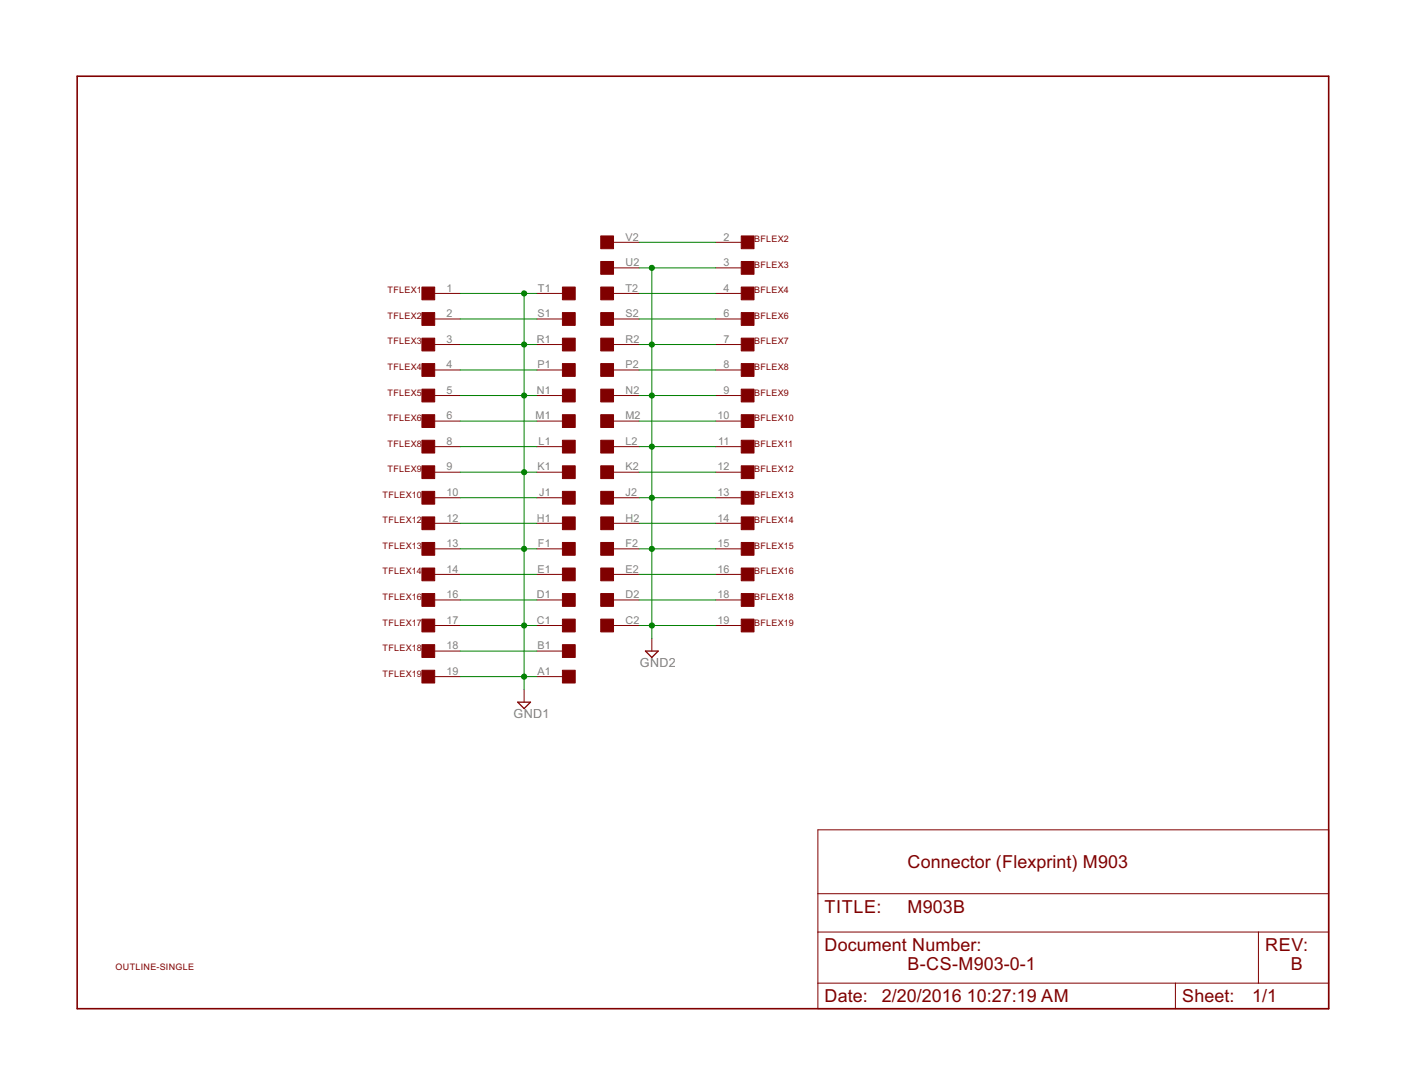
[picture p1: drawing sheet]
<svg xmlns="http://www.w3.org/2000/svg" width="279mm" height="216mm" viewBox="0 0 279 216" stroke-linecap="round" stroke-linejoin="round" font-family="sans-serif">
<path d="M15.3 15.2h248.9v185.3h-248.9z" fill="none" stroke="#800000" stroke-width=".32"/>
<g fill="none" stroke="#800000" stroke-width=".2">
<path d="M86.4 58.3h5.1M106.8 58.3h5M122 58.3h5.1M122 53.3h5.1M122 48.2h5.1M142.3 58.3h5.1M142.3 53.3h5.1M142.3 48.2h5.1M86.4 78.6h5.1M86.4 73.6h5.1M86.4 68.5h5.1M86.4 63.4h5.1"/>
<path d="M106.8 78.6h5M106.8 73.6h5M106.8 68.5h5M106.8 63.4h5M122 78.6h5.1M122 73.6h5.1M122 68.5h5.1M122 63.4h5.1M142.3 78.6h5.1M142.3 73.6h5.1M142.3 68.5h5.1M142.3 63.4h5.1"/>
<path d="M86.4 88.8h5.1M86.4 83.7h5.1M86.4 93.9h5.1M86.4 99h5.1M106.8 88.8h5M106.8 83.7h5M106.8 93.9h5M106.8 99h5M122 88.8h5.1M122 83.7h5.1M122 93.9h5.1M122 99h5.1"/>
<path d="M142.3 88.8h5.1M142.3 83.7h5.1M142.3 93.9h5.1M142.3 99h5.1M86.4 104h5.1M86.4 109.1h5.1M86.4 114.2h5.1M86.4 119.3h5.1M106.8 104h5M106.8 109.1h5M106.8 114.2h5M106.8 119.3h5"/>
<path d="M122 104h5.1M122 109.1h5.1M122 114.2h5.1M122 119.3h5.1M142.3 104h5.1M142.3 109.1h5.1M142.3 114.2h5.1M142.3 119.3h5.1M86.4 124.4h5.1M86.4 129.4h5.1M86.4 134.5h5.1M104.2 137.1v2.5"/>
<path d="M106.8 124.4h5M106.8 129.4h5M106.8 134.5h5M122 124.4h5.1M129.6 126.9v2.5M142.3 124.4h5.1M162.6 165h101.6v35.5h-101.6zM162.6 177.7h101.6M162.6 185.3h101.6M162.6 195.5h101.6M233.7 195.5v5M250.3 185.3v10.2"/>
</g>
<g fill="#800000" stroke="#800000" stroke-width=".2">
<path d="M119.5 87.5h2.5v2.6h-2.5z"/>
<path d="M119.5 82.4h2.5v2.6h-2.5z"/>
<path d="M119.5 77.4h2.5v2.5h-2.5z"/>
<path d="M119.5 72.3h2.5v2.5h-2.5z"/>
<path d="M119.5 67.2h2.5v2.6h-2.5z"/>
<path d="M119.5 62.1h2.5v2.6h-2.5z"/>
<path d="M119.5 57.1h2.5v2.5h-2.5z"/>
<path d="M119.5 92.6h2.5v2.5h-2.5z"/>
<path d="M119.5 97.7h2.5v2.5h-2.5z"/>
<path d="M119.5 102.8h2.5v2.5h-2.5z"/>
<path d="M119.5 107.8h2.5v2.6h-2.5z"/>
<path d="M119.5 112.9h2.5v2.6h-2.5z"/>
<path d="M119.5 118h2.5v2.5h-2.5z"/>
<path d="M119.5 123.1h2.5v2.5h-2.5z"/>
<path d="M119.5 52h2.5v2.5h-2.5z"/>
<path d="M119.5 46.9h2.5v2.5h-2.5z"/>
<path d="M111.8 92.6h2.6v2.5h-2.6z"/>
<path d="M111.8 87.5h2.6v2.6h-2.6z"/>
<path d="M111.8 82.4h2.6v2.6h-2.6z"/>
<path d="M111.8 77.4h2.6v2.5h-2.6z"/>
<path d="M111.8 72.3h2.6v2.5h-2.6z"/>
<path d="M111.8 67.2h2.6v2.6h-2.6z"/>
<path d="M111.8 62.1h2.6v2.6h-2.6z"/>
<path d="M111.8 57.1h2.6v2.5h-2.6z"/>
<path d="M111.8 97.7h2.6v2.5h-2.6z"/>
<path d="M111.8 102.8h2.6v2.5h-2.6z"/>
<path d="M111.8 107.8h2.6v2.6h-2.6z"/>
<path d="M111.8 112.9h2.6v2.6h-2.6z"/>
<path d="M111.8 118h2.6v2.5h-2.6z"/>
<path d="M111.8 123.1h2.6v2.5h-2.6z"/>
<path d="M111.8 128.2h2.6v2.5h-2.6z"/>
<path d="M111.8 133.2h2.6v2.6h-2.6z"/>
<path d="M147.4 46.9h2.5v2.5h-2.5z"/>
<path d="M147.4 52h2.5v2.5h-2.5z"/>
<path d="M147.4 57.1h2.5v2.5h-2.5z"/>
<path d="M147.4 62.1h2.5v2.6h-2.5z"/>
<path d="M147.4 67.2h2.5v2.6h-2.5z"/>
<path d="M147.4 72.3h2.5v2.5h-2.5z"/>
<path d="M147.4 77.4h2.5v2.5h-2.5z"/>
<path d="M147.4 82.4h2.5v2.6h-2.5z"/>
<path d="M147.4 87.5h2.5v2.6h-2.5z"/>
<path d="M147.4 92.6h2.5v2.5h-2.5z"/>
<path d="M147.4 97.7h2.5v2.5h-2.5z"/>
<path d="M147.4 102.8h2.5v2.5h-2.5z"/>
<path d="M147.4 107.8h2.5v2.6h-2.5z"/>
<path d="M147.4 112.9h2.5v2.6h-2.5z"/>
<path d="M147.4 118h2.5v2.5h-2.5z"/>
<path d="M147.4 123.1h2.5v2.5h-2.5z"/>
<path d="M83.9 57.1h2.5v2.5h-2.5z"/>
<path d="M83.9 62.1h2.5v2.6h-2.5z"/>
<path d="M83.9 67.2h2.5v2.6h-2.5z"/>
<path d="M83.9 72.3h2.5v2.5h-2.5z"/>
<path d="M83.9 77.4h2.5v2.5h-2.5z"/>
<path d="M83.9 82.4h2.5v2.6h-2.5z"/>
<path d="M83.9 87.5h2.5v2.6h-2.5z"/>
<path d="M83.9 92.6h2.5v2.5h-2.5z"/>
<path d="M83.9 97.7h2.5v2.5h-2.5z"/>
<path d="M83.9 102.8h2.5v2.5h-2.5z"/>
<path d="M83.9 107.8h2.5v2.6h-2.5z"/>
<path d="M83.9 112.9h2.5v2.6h-2.5z"/>
<path d="M83.9 118h2.5v2.5h-2.5z"/>
<path d="M83.9 123.1h2.5v2.5h-2.5z"/>
<path d="M83.9 128.2h2.5v2.5h-2.5z"/>
<path d="M83.9 133.2h2.5v2.6h-2.5z"/>
</g>
<path d="M103 139.6h2.5l-1.3 1.3zM128.4 129.4h2.5l-1.3 1.3z" fill="none" stroke="#800000" stroke-width=".25"/>
<g fill="none" stroke="#008000" stroke-width=".2">
<path d="M91.5 58.3h15.3M104.2 58.3v78.8M127.1 58.3h15.2M127.1 48.2h15.2M127.1 53.3h15.2M129.6 53.3v73.6M91.5 73.6h15.3M91.5 63.4h15.3M91.5 78.6h15.3M91.5 68.5h15.3M127.1 73.6h15.2M127.1 63.4h15.2"/>
<path d="M127.1 78.6h15.2M127.1 68.5h15.2M91.5 99h15.3M91.5 88.8h15.3M91.5 83.7h15.3M91.5 93.9h15.3M127.1 99h15.2M127.1 88.8h15.2M127.1 83.7h15.2M127.1 93.9h15.2M91.5 119.3h15.3M91.5 114.2h15.3"/>
<path d="M91.5 104h15.3M91.5 109.1h15.3M127.1 119.3h15.2M127.1 114.2h15.2M127.1 104h15.2M127.1 109.1h15.2M91.5 129.4h15.3M91.5 134.5h15.3M91.5 124.4h15.3M127.1 124.4h15.2"/>
</g>
<g fill="#008000" stroke="#008000" stroke-width=".2">
<circle cx="104.2" cy="134.5" r=".51"/>
<circle cx="104.2" cy="124.4" r=".51"/>
<circle cx="104.2" cy="109.1" r=".51"/>
<circle cx="104.2" cy="93.9" r=".51"/>
<circle cx="104.2" cy="78.6" r=".51"/>
<circle cx="104.2" cy="68.5" r=".51"/>
<circle cx="104.2" cy="58.3" r=".51"/>
<circle cx="129.6" cy="124.4" r=".51"/>
<circle cx="129.6" cy="109.1" r=".51"/>
<circle cx="129.6" cy="99" r=".51"/>
<circle cx="129.6" cy="88.8" r=".51"/>
<circle cx="129.6" cy="78.6" r=".51"/>
<circle cx="129.6" cy="68.5" r=".51"/>
<circle cx="129.6" cy="53.3" r=".51"/>
</g>
<g font-size="4" fill="#800000">
<text x="180.5" y="172.6">Connector (Flexprint) M903</text>
<text x="164" y="181.5">TITLE:</text>
<text x="180.5" y="181.5">M903B</text>
<text x="164" y="189.1">Document Number:</text>
<text x="251.6" y="189.1">REV:</text>
<text x="180.5" y="192.9">B-CS-M903-0-1</text>
<text x="256.7" y="192.9">B</text>
<text x="164" y="199.3">Date: 2/20/2016</text>
<text x="192.2" y="199.3">10:27:19 AM</text>
<text x="235.1" y="199.3">Sheet:</text>
<text x="249" y="199.3">1/1</text>
</g>
<g font-size="2.8" fill="#808080">
<text x="127.3" y="132.6">GND2</text>
<text x="102.1" y="142.8">GND1</text>
</g>
<g font-size="2.4" fill="#808080">
<text x="124.4" y="47.8">V2</text>
<text x="143.9" y="47.8">2</text>
<text x="124.4" y="52.9">U2</text>
<text x="143.9" y="52.9">3</text>
<text x="88.8" y="58">1</text>
<text x="107" y="58">T1</text>
<text x="124.4" y="58">T2</text>
<text x="143.9" y="58">4</text>
<text x="88.8" y="63.1">2</text>
<text x="106.9" y="63.1">S1</text>
<text x="124.4" y="63.1">S2</text>
<text x="143.9" y="63.1">6</text>
<text x="88.8" y="68.1">3</text>
<text x="106.7" y="68.1">R1</text>
<text x="124.4" y="68.1">R2</text>
<text x="143.9" y="68.1">7</text>
<text x="88.8" y="73.2">4</text>
<text x="106.9" y="73.2">P1</text>
<text x="124.4" y="73.2">P2</text>
<text x="143.9" y="73.2">8</text>
<text x="88.8" y="78.3">5</text>
<text x="88.8" y="83.4">6</text>
<text x="106.5" y="83.4">M1</text>
<text x="106.7" y="78.3">N1</text>
<text x="124.4" y="83.4">M2</text>
<text x="124.4" y="78.3">N2</text>
<text x="142.7" y="83.4">10</text>
<text x="143.9" y="78.3">9</text>
<text x="88.8" y="88.4">8</text>
<text x="107.1" y="88.4">L1</text>
<text x="124.4" y="88.4">L2</text>
<text x="142.8" y="88.4">11</text>
<text x="88.8" y="93.5">9</text>
<text x="106.9" y="93.5">K1</text>
<text x="124.4" y="93.5">K2</text>
<text x="142.7" y="93.5">12</text>
<text x="88.8" y="98.6">10</text>
<text x="107.2" y="98.6">J1</text>
<text x="124.4" y="98.6">J2</text>
<text x="142.7" y="98.6">13</text>
<text x="88.8" y="103.7">12</text>
<text x="106.7" y="103.7">H1</text>
<text x="124.4" y="103.7">H2</text>
<text x="142.7" y="103.7">14</text>
<text x="88.8" y="108.8">13</text>
<text x="88.8" y="113.8">14</text>
<text x="106.9" y="113.8">E1</text>
<text x="107" y="108.8">F1</text>
<text x="124.4" y="108.8">F2</text>
<text x="124.4" y="113.8">E2</text>
<text x="142.7" y="108.8">15</text>
<text x="142.7" y="113.8">16</text>
<text x="88.8" y="118.9">16</text>
<text x="106.7" y="118.9">D1</text>
<text x="124.4" y="118.9">D2</text>
<text x="142.7" y="118.9">18</text>
<text x="88.8" y="124">17</text>
<text x="106.7" y="124">C1</text>
<text x="124.4" y="124">C2</text>
<text x="142.7" y="124">19</text>
<text x="88.8" y="129.1">18</text>
<text x="106.9" y="129.1">B1</text>
<text x="88.8" y="134.2">19</text>
<text x="106.9" y="134.2">A1</text>
</g>
<g font-size="2" fill="#800000">
<text x="150" y="48.2">BFLEX2</text>
<text x="150" y="53.2">BFLEX3</text>
<text x="77.1" y="58.3">TFLEX1</text>
<text x="150" y="58.3">BFLEX4</text>
<text x="77.1" y="63.4">TFLEX2</text>
<text x="150" y="63.4">BFLEX6</text>
<text x="77.1" y="68.5">TFLEX3</text>
<text x="150" y="68.5">BFLEX7</text>
<text x="77.1" y="73.6">TFLEX4</text>
<text x="150" y="73.6">BFLEX8</text>
<text x="77.1" y="78.6">TFLEX5</text>
<text x="77.1" y="83.7">TFLEX6</text>
<text x="150" y="78.6">BFLEX9</text>
<text x="150" y="83.7">BFLEX10</text>
<text x="77.1" y="88.8">TFLEX8</text>
<text x="150" y="88.8">BFLEX11</text>
<text x="77.1" y="93.9">TFLEX9</text>
<text x="150" y="93.9">BFLEX12</text>
<text x="76.1" y="99">TFLEX10</text>
<text x="150" y="99">BFLEX13</text>
<text x="76.1" y="104">TFLEX12</text>
<text x="150" y="104">BFLEX14</text>
<text x="76.1" y="109.1">TFLEX13</text>
<text x="150" y="109.1">BFLEX15</text>
<text x="76.1" y="114.2">TFLEX14</text>
<text x="76.1" y="119.3">TFLEX16</text>
<text x="150" y="114.2">BFLEX16</text>
<text x="150" y="119.3">BFLEX18</text>
<text x="76.1" y="124.4">TFLEX17</text>
<text x="150" y="124.4">BFLEX19</text>
<text x="76.1" y="129.4">TFLEX18</text>
<text x="76.1" y="134.5">TFLEX19</text>
<text x="23" y="192.9">OUTLINE-SINGLE</text>
</g>
</svg>
